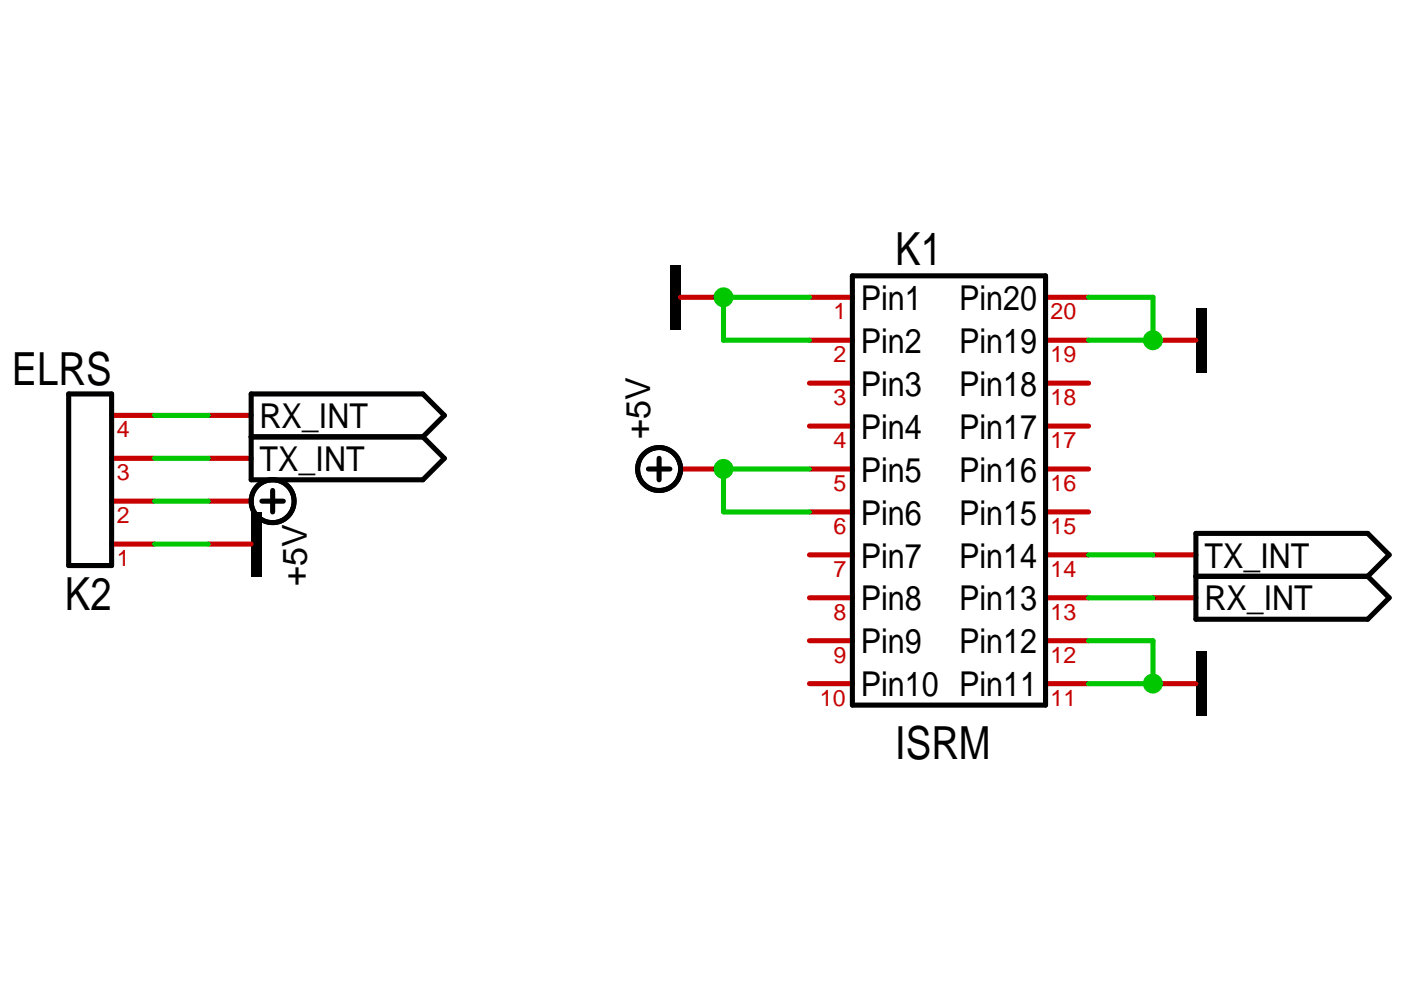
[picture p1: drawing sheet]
<svg xmlns="http://www.w3.org/2000/svg" width="297mm" height="210mm" viewBox="0 0 297 210" stroke-linecap="round" stroke-linejoin="round" font-family="sans-serif">
<g fill="none" stroke="#c70000" stroke-width="1.1">
<path d="M144.3 63h9.1M171.6 72.1h9.1M171.6 63h9.1M221.7 72.1h9.1M221.7 63h9.1M244.5 72.1h9.1M23.7 88.1h9.1M23.7 97.2h9.1M44.2 88.1h9.1M44.2 97.2h9.1M144.3 99.4h9.1M171.6 99.4h9.1"/>
<path d="M171.6 81.2h9.1M171.6 90.3h9.1M221.7 99.4h9.1M221.7 81.2h9.1M221.7 90.3h9.1M23.7 106.3h9.1M23.7 115.4h9.1M44.2 106.3h9.1M44.2 115.4h9.1M171.6 117.6h9.1M171.6 108.5h9.1M221.7 117.6h9.1"/>
<path d="M221.7 108.5h9.1M244.5 117.6h9.1M171.6 126.7h9.1M171.6 135.8h9.1M221.7 126.7h9.1M221.7 135.8h9.1M244.5 126.7h9.1M171.6 144.9h9.1M221.7 144.9h9.1M244.5 144.9h9.1"/>
</g>
<g fill="none" stroke="#000" stroke-width="1.1">
<path d="M180.7 58.5h41v91h-41zM14.6 83.5h9.1v36.4h-9.1zM53.3 83.5h36.4l4.5 4.6-4.5 4.5 4.5 4.6-4.5 4.5h-36.4zM53.3 92.6h36.4M137.5 99.4h4.5M139.7 97.2v4.5M55.5 106.3h4.6M57.7 101.7a4.5 4.5 0 0 0-3.9 6.7 4.5 4.5 0 0 0 7.7 .5 4.5 4.5 0 0 0-3.1-7.1l-.3-.1M57.8 104v4.5M253.6 113.1h36.4l4.5 4.5-4.5 4.6 4.5 4.5-4.5 4.6h-36.4zM253.6 122.2h36.4"/>
<circle cx="139.8" cy="99.4" r="4.6"/>
</g>
<path d="M142 56.2h2.3v13.7h-2.3zM253.6 65.3h2.2v13.7h-2.2zM53.3 108.5h2.2v13.7h-2.2zM253.6 138.1h2.2v13.7h-2.2z" fill="#000"/>
<circle cx="244.4" cy="72.1" r="2.12" fill="#00c700"/>
<path d="M230.8 63h13.7v9.1h-13.7" fill="none" stroke="#00c700" stroke-width="1.1"/>
<circle cx="244.4" cy="144.9" r="2.12" fill="#00c700"/>
<path d="M153.4 72.1h18.2M230.8 135.8h13.7v9.1h-13.7" fill="none" stroke="#00c700" stroke-width="1.1"/>
<circle cx="153.4" cy="63" r="2.12" fill="#00c700"/>
<path d="M171.6 63h-18.2v9.1M32.8 115.4h11.4M153.4 108.5h18.2" fill="none" stroke="#00c700" stroke-width="1.1"/>
<circle cx="153.4" cy="99.4" r="2.12" fill="#00c700"/>
<path d="M32.8 88.1h11.4M32.8 97.2h11.4M171.6 99.4h-18.2v9.1M32.8 106.3h11.4M230.8 117.6h13.7M230.8 126.7h13.7" fill="none" stroke="#00c700" stroke-width="1.1"/>
<g font-size="9.7">
<text x="189.8" y="56.2">K1</text>
<text x="2.5" y="81.6">ELRS</text>
<text x="13.8" y="129.3">K2</text>
<text x="189.8" y="160.9">ISRM</text>
</g>
<g font-size="7.3">
<text x="182.5" y="65.7">Pin1</text>
<text x="203.3" y="65.7">Pin20</text>
<text x="182.5" y="74.8">Pin2</text>
<text x="203.3" y="74.8">Pin19</text>
<text x="182.5" y="83.9">Pin3</text>
<text x="203.3" y="83.9">Pin18</text>
<text x="55" y="90.8">RX_INT</text>
<text x="137.9" y="93.1" transform="rotate(-90 137.9 93.1)">+5V</text>
<text x="182.5" y="93">Pin4</text>
<text x="203.3" y="93">Pin17</text>
<text x="55" y="99.9">TX_INT</text>
<text x="182.5" y="102.1">Pin5</text>
<text x="203.3" y="102.1">Pin16</text>
<text x="182.5" y="111.2">Pin6</text>
<text x="203.3" y="111.2">Pin15</text>
<text x="65" y="124.3" transform="rotate(-90 65 124.3)">+5V</text>
<text x="182.5" y="120.3">Pin7</text>
<text x="203.3" y="120.3">Pin14</text>
<text x="255.4" y="120.3">TX_INT</text>
<text x="182.5" y="129.4">Pin8</text>
<text x="203.3" y="129.4">Pin13</text>
<text x="255.4" y="129.4">RX_INT</text>
<text x="182.5" y="138.5">Pin9</text>
<text x="203.3" y="138.5">Pin12</text>
<text x="182.5" y="147.6">Pin10 Pin11</text>
</g>
<g font-size="4.8" fill="#c70000">
<text x="176.7" y="67.7">1</text>
<text x="222.8" y="67.7">20</text>
<text x="176.7" y="76.8">2</text>
<text x="222.8" y="76.8">19</text>
<text x="176.7" y="85.9">3</text>
<text x="222.8" y="85.9">18</text>
<text x="24.7" y="92.7">4</text>
<text x="176.7" y="95">4</text>
<text x="222.8" y="95">17</text>
<text x="24.7" y="101.8">3</text>
<text x="176.7" y="104.1">5</text>
<text x="222.8" y="104.1">16</text>
<text x="24.7" y="110.9">2</text>
<text x="176.7" y="113.2">6</text>
<text x="222.8" y="113.2">15</text>
<text x="24.7" y="120">1</text>
<text x="176.7" y="122.3">7</text>
<text x="222.8" y="122.3">14</text>
<text x="176.7" y="131.4">8</text>
<text x="222.8" y="131.4">13</text>
<text x="176.7" y="140.5">9</text>
<text x="222.8" y="140.5">12</text>
<text x="173.8" y="149.6">10</text>
<text x="222.8" y="149.6">11</text>
</g>
</svg>
